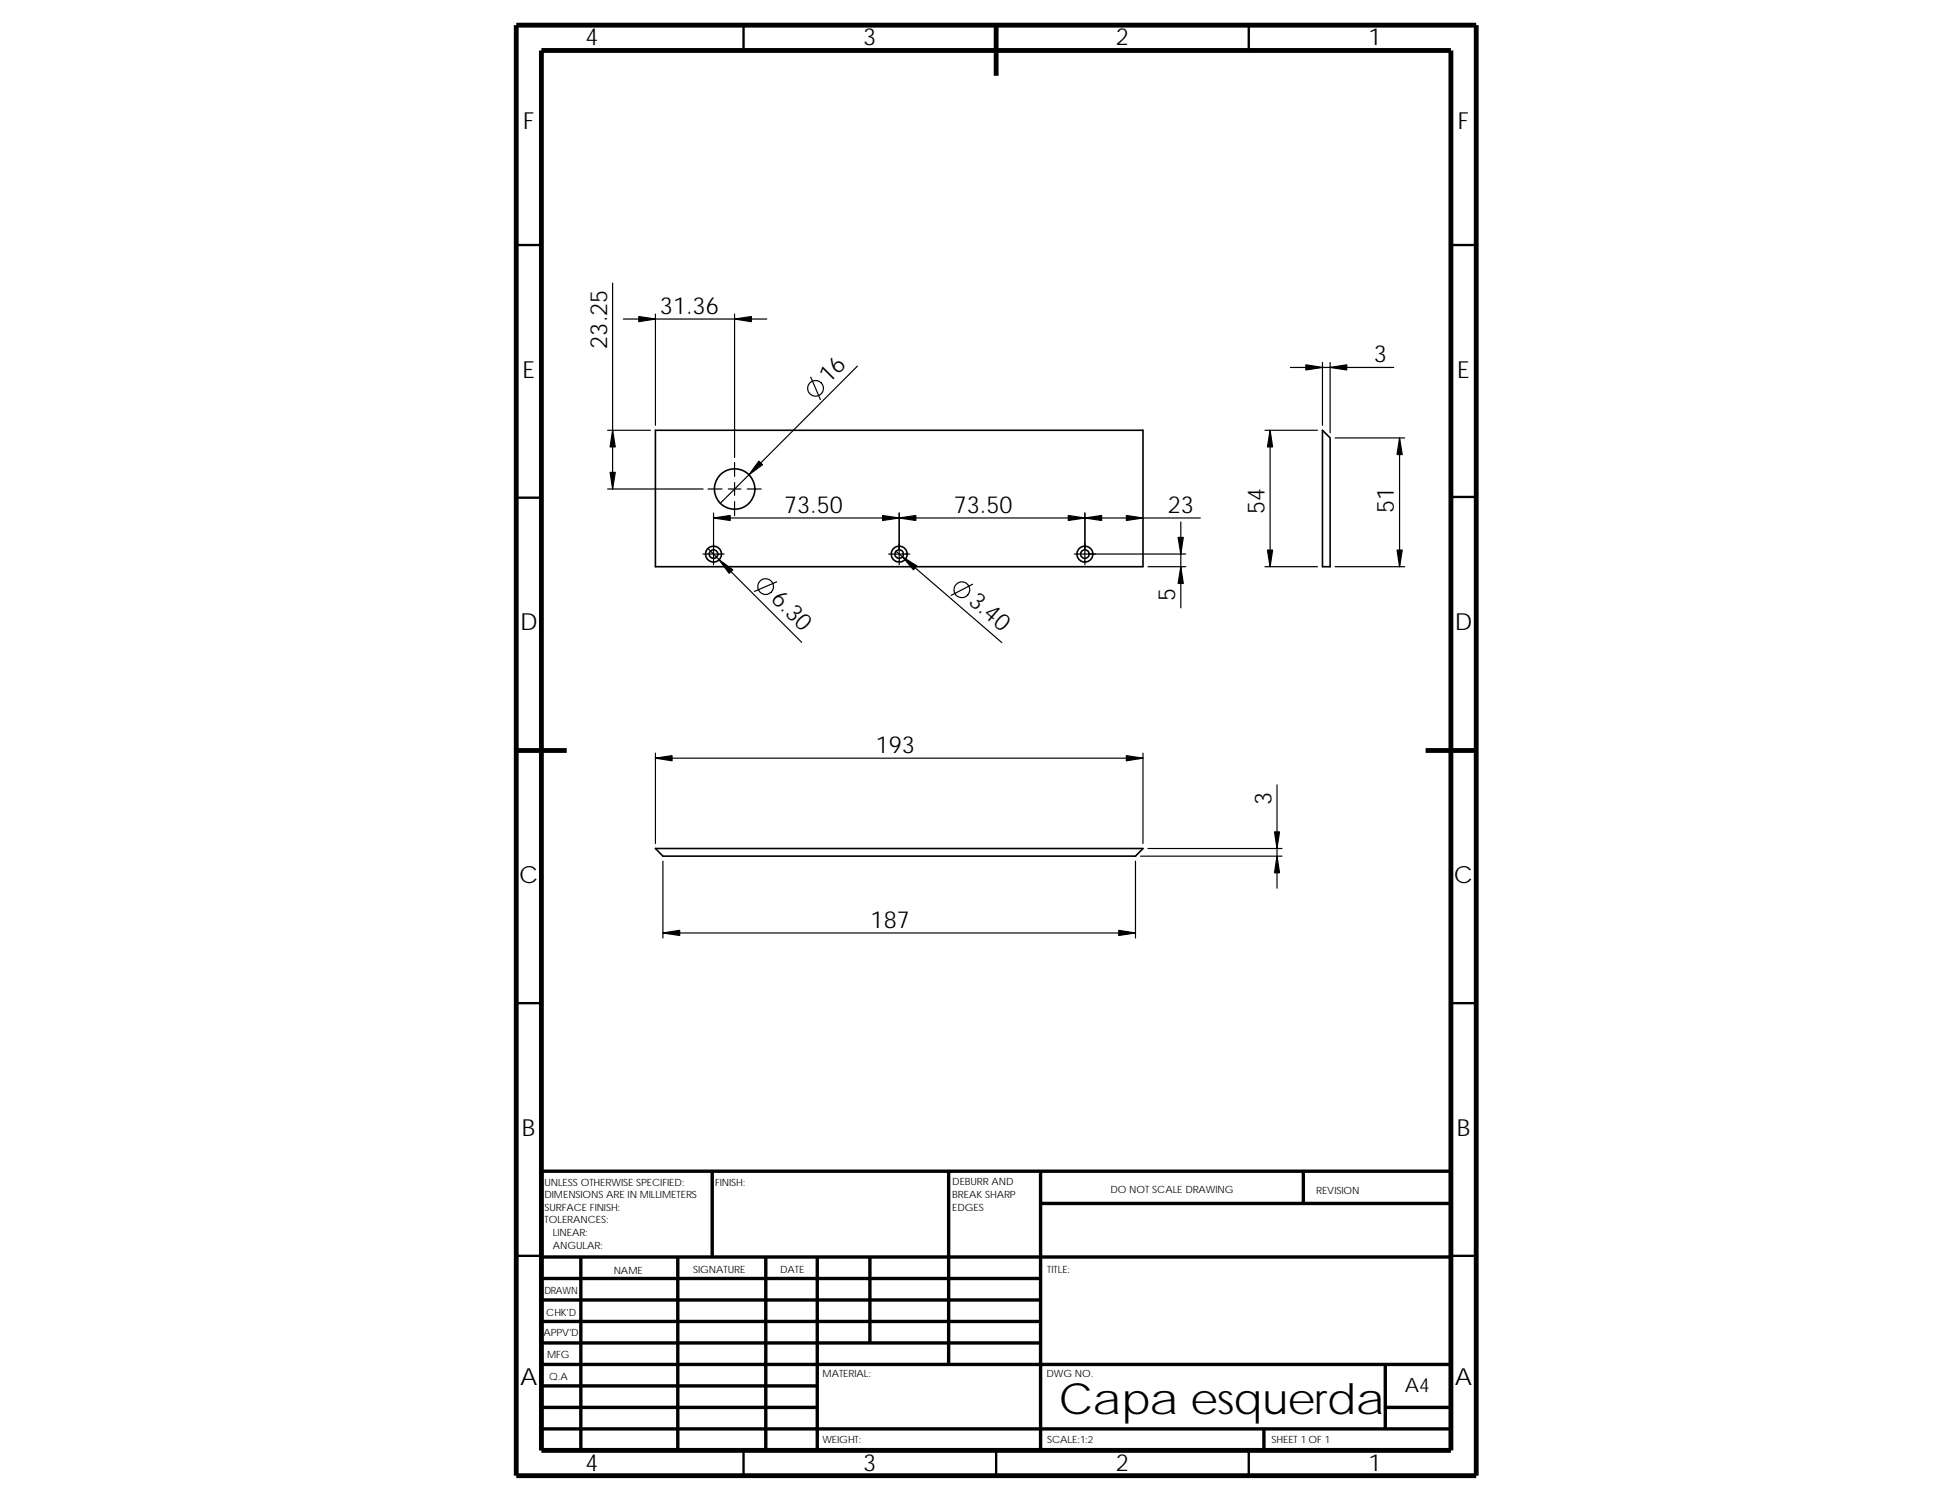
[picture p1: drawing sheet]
<svg xmlns="http://www.w3.org/2000/svg" width="279mm" height="216mm" viewBox="0 0 279 216" stroke-linecap="round" stroke-linejoin="round" font-family="sans-serif">
<g fill="none" stroke="#000" stroke-width=".34">
<path d="M107 3.6v3.7M179.7 3.6v3.7M74.3 35.2h3.6M208.7 35.2h3.7M74.3 71.6h3.6M208.7 71.5h3.7M74.3 144.3h3.6M208.7 144.3h3.7M74.3 180.6h3.6M208.7 180.6h3.7M107 208.6v3.7M143.3 208.6v3.7"/>
<path d="M179.7 208.6v3.7"/>
</g>
<g fill="none" stroke="#000" stroke-width=".49">
<path d="M102.5 168.5v12.3M136.5 168.5v27.8M149.7 168.5v40.1M149.7 173.1h59M187.5 168.5v4.6M208.7 168.5h-130.8v40.1M77.9 199.3h39.7M77.9 196.3h130.8M77.9 193.2h71.8M77.9 190.1h71.8M77.9 187h71.8M77.9 183.9h71.8"/>
<path d="M77.9 180.8h130.8M83.6 180.8v27.8M97.5 180.8v27.8M110.2 180.8v27.8M117.6 180.8v27.8M125.2 180.8v12.4M199.3 196.3v9.2M77.9 205.5h130.8M77.9 202.4h39.7M181.8 205.5v3.1M199.3 202.4h9.4"/>
</g>
<path d="M74.3 3.6h138.1v208.7h-138.1zM77.9 7.3h130.8v201.3h-130.8zM143.3 3.6v7.3M74.3 107.9h7.2M205.1 107.9h7.3" fill="none" stroke="#000" stroke-width=".7" stroke-linecap="butt"/>
<g fill="none" stroke="#000" stroke-width=".23">
<path d="M94.3 61.9h70.1v19.6h-70.1zM190.3 61.9l1.1 1.1v18.5h-1.1zM94.3 122h70.1l-1 1.1h-68z"/>
<circle cx="102.7" cy="79.7" r=".62"/>
<circle cx="102.7" cy="79.7" r="1.14"/>
<circle cx="105.7" cy="70.3" r="2.91"/>
<circle cx="129.4" cy="79.7" r=".62"/>
<circle cx="129.4" cy="79.7" r="1.14"/>
<circle cx="156.1" cy="79.7" r=".62"/>
<circle cx="156.1" cy="79.7" r="1.14"/>
</g>
<g fill="none" stroke="#000" stroke-width=".17">
<path d="M88.1 40.7v29.6M89.7 45.9h20.6M94.3 45.2v16M105.7 45.2v20.6M116.6 54.3l1.4 3.2M123.4 52.7l-19.8 19.7M185.7 52.9h14.8M190.3 52.1v9.1M191.4 52.1v10.2M87.4 70.3h13.8M87.4 61.9h6.2M101.1 79.7h3.1"/>
<path d="M101.9 78.9l13.4 13.5M101.9 70.3h2M102.7 73.8v7.4M102.7 74.5h70M104.8 70.3h1.8M105.7 66.5v2M105.7 69.4v1.8M105.7 72.2v2M107.5 70.3h2M127.8 79.7h3.1M128.9 79.3l15.2 13.1M129.4 73.8v7.4"/>
<path d="M156.1 73.8v7.4M169.9 75.1v12.3M170.6 79.7h-16M182 61.9h7.5M182.7 61.9v19.6M192.1 63h10M201.4 63v18.5M111.7 83.7l-3.2 1.4M139.9 84l-3.1 1.6M165.2 81.5h5.4M182 81.5h7.5M192.1 81.5h10"/>
<path d="M94.3 108.3v13M94.3 109.1h70.1M164.4 108.3v13M183.7 112.9v14.9M95.4 123.9v11M95.4 134.2h68M163.4 123.9v11M164.1 123.1h20.3M165.2 122h19.2"/>
<circle cx="117.3" cy="55.9" r="1.13"/>
<circle cx="110.2" cy="84.4" r="1.13"/>
<circle cx="138.4" cy="84.8" r="1.14"/>
</g>
<g fill="#000" stroke="#000" stroke-width=".17">
<path d="M91.9 45.5l2.4 .4-2.4 .4z" fill-rule="evenodd"/>
<path d="M105.7 45.9l2.4-.4v.8z" fill-rule="evenodd"/>
<path d="M187.9 52.5l2.4 .4-2.4 .3z" fill-rule="evenodd"/>
<path d="M191.4 52.9l2.4-.4v.7z" fill-rule="evenodd"/>
<path d="M88.1 61.9l.4 2.4h-.7z" fill-rule="evenodd"/>
<path d="M87.8 67.9h.7l-.4 2.4z" fill-rule="evenodd"/>
<path d="M102.7 74.5l2.4-.4v.8z" fill-rule="evenodd"/>
<path d="M109.2 66.3l.5 .5-1.9 1.5z" fill-rule="evenodd"/>
<path d="M129.4 74.5l2.4-.4v.8z" fill-rule="evenodd"/>
<path d="M127 74.1l2.4 .4-2.4 .4z" fill-rule="evenodd"/>
<path d="M153.7 74.1l2.4 .4-2.4 .4z" fill-rule="evenodd"/>
<path d="M156.1 74.5l2.4-.4v.8z" fill-rule="evenodd"/>
<path d="M162.1 74.1l2.3 .4-2.3 .4z" fill-rule="evenodd"/>
<path d="M169.5 77.3h.7l-.3 2.4z" fill-rule="evenodd"/>
<path d="M182.7 61.9l.4 2.4h-.7z" fill-rule="evenodd"/>
<path d="M201.4 63l.3 2.4h-.7z" fill-rule="evenodd"/>
<path d="M103.5 80.5l1.9 1.5-.5 .5z" fill-rule="evenodd"/>
<path d="M129.8 80.1l2.1 1.3-.5 .6z" fill-rule="evenodd"/>
<path d="M169.9 81.5l.3 2.4h-.7z" fill-rule="evenodd"/>
<path d="M182.4 79.1h.7l-.4 2.4z" fill-rule="evenodd"/>
<path d="M201 79.1h.7l-.3 2.4z" fill-rule="evenodd"/>
<path d="M94.3 109.1l2.4-.4v.7z" fill-rule="evenodd"/>
<path d="M162.1 108.7l2.3 .4-2.3 .3z" fill-rule="evenodd"/>
<path d="M95.4 134.2l2.4-.4v.8z" fill-rule="evenodd"/>
<path d="M161 133.8l2.4 .4-2.4 .4z" fill-rule="evenodd"/>
<path d="M183.4 119.7h.7l-.4 2.3z" fill-rule="evenodd"/>
<path d="M183.7 123.1l.4 2.4h-.7z" fill-rule="evenodd"/>
</g>
<text font-size="6.2" x="152.3" y="203.3">Capa esquerda</text>
<g font-size="3.4">
<text x="84.2" y="6.5">4</text>
<text x="124.2" y="6.5">3</text>
<text x="160.5" y="6.5">2</text>
<text x="196.9" y="6.5">1</text>
<text x="75.3" y="18.5">F</text>
<text x="209.7" y="18.5">F</text>
<text x="95" y="45.1">31.36</text>
<text x="87.3" y="50.1" transform="rotate(-90 87.3 50.1)">23.25</text>
<text x="197.7" y="52.1">3</text>
<text x="75.2" y="54.3">E</text>
<text x="119.2" y="55.2" transform="rotate(-45 119.2 55.2)">16</text>
<text x="209.7" y="54.3">E</text>
<text x="112.8" y="73.8">73.50</text>
<text x="137.2" y="73.8">73.50</text>
<text x="168" y="73.8">23</text>
<text x="181.9" y="73.9" transform="rotate(-90 181.9 73.9)">54</text>
<text x="200.6" y="73.8" transform="rotate(-90 200.6 73.8)">51</text>
<text x="110.8" y="86.3" transform="rotate(45 110.8 86.3)">6.30</text>
<text x="139.2" y="86.7" transform="rotate(41 139.2 86.7)">3.40</text>
<text x="169.1" y="86.5" transform="rotate(-90 169.1 86.5)">5</text>
<text x="74.8" y="90.7">D</text>
<text x="209.3" y="90.7">D</text>
<text x="126" y="108.3">193</text>
<text x="182.9" y="115.7" transform="rotate(-90 182.9 115.7)">3</text>
<text x="74.7" y="127">C</text>
<text x="209.2" y="127">C</text>
<text x="125.3" y="133.5">187</text>
<text x="75.1" y="163.4">B</text>
<text x="209.6" y="163.4">B</text>
<text x="74.8" y="199.2">A</text>
<text x="209.3" y="199.2">A</text>
<text x="84.2" y="211.5">4</text>
<text x="124.2" y="211.5">3</text>
<text x="160.5" y="211.5">2</text>
<text x="196.9" y="211.5">1</text>
</g>
<text font-size="2.8" x="202.1" y="200.3">A4</text>
<g font-size="1.4">
<text x="78.3" y="170.5">UNLESS OTHERWISE SPECIFIED:</text>
<text x="78.3" y="172.3">DIMENSIONS ARE IN MILLIMETERS</text>
<text x="102.9" y="170.5">FINISH:</text>
<text x="137" y="170.5">DEBURR AND</text>
<text x="137" y="172.3">BREAK SHARP</text>
<text x="159.8" y="171.5">DO NOT SCALE DRAWING</text>
<text x="189.4" y="171.7">REVISION</text>
<text x="78.3" y="176">TOLERANCES:</text>
<text x="78.3" y="174.2">SURFACE FINISH:</text>
<text x="79.5" y="179.6">ANGULAR:</text>
<text x="79.5" y="177.8">LINEAR:</text>
<text x="137" y="174.1">EDGES</text>
<text x="88.3" y="183.2">NAME</text>
<text x="99.7" y="183.2">SIGNATURE</text>
<text x="112.2" y="183.1">DATE</text>
<text x="150.7" y="183.1">TITLE:</text>
<text x="78.4" y="186.2">DRAWN</text>
<text x="78.6" y="189.3">CHK'D</text>
<text x="78.2" y="192.2">APPV'D</text>
<text x="78.7" y="195.4">MFG</text>
<text x="79" y="198.5">Q.A</text>
<text x="118.3" y="198.1">MATERIAL:</text>
<text x="150.6" y="198.1">DWG NO.</text>
<text x="118.3" y="207.6">WEIGHT:</text>
<text x="150.6" y="207.6">SCALE:1:2</text>
<text x="182.9" y="207.6">SHEET 1 OF 1</text>
</g>
</svg>
